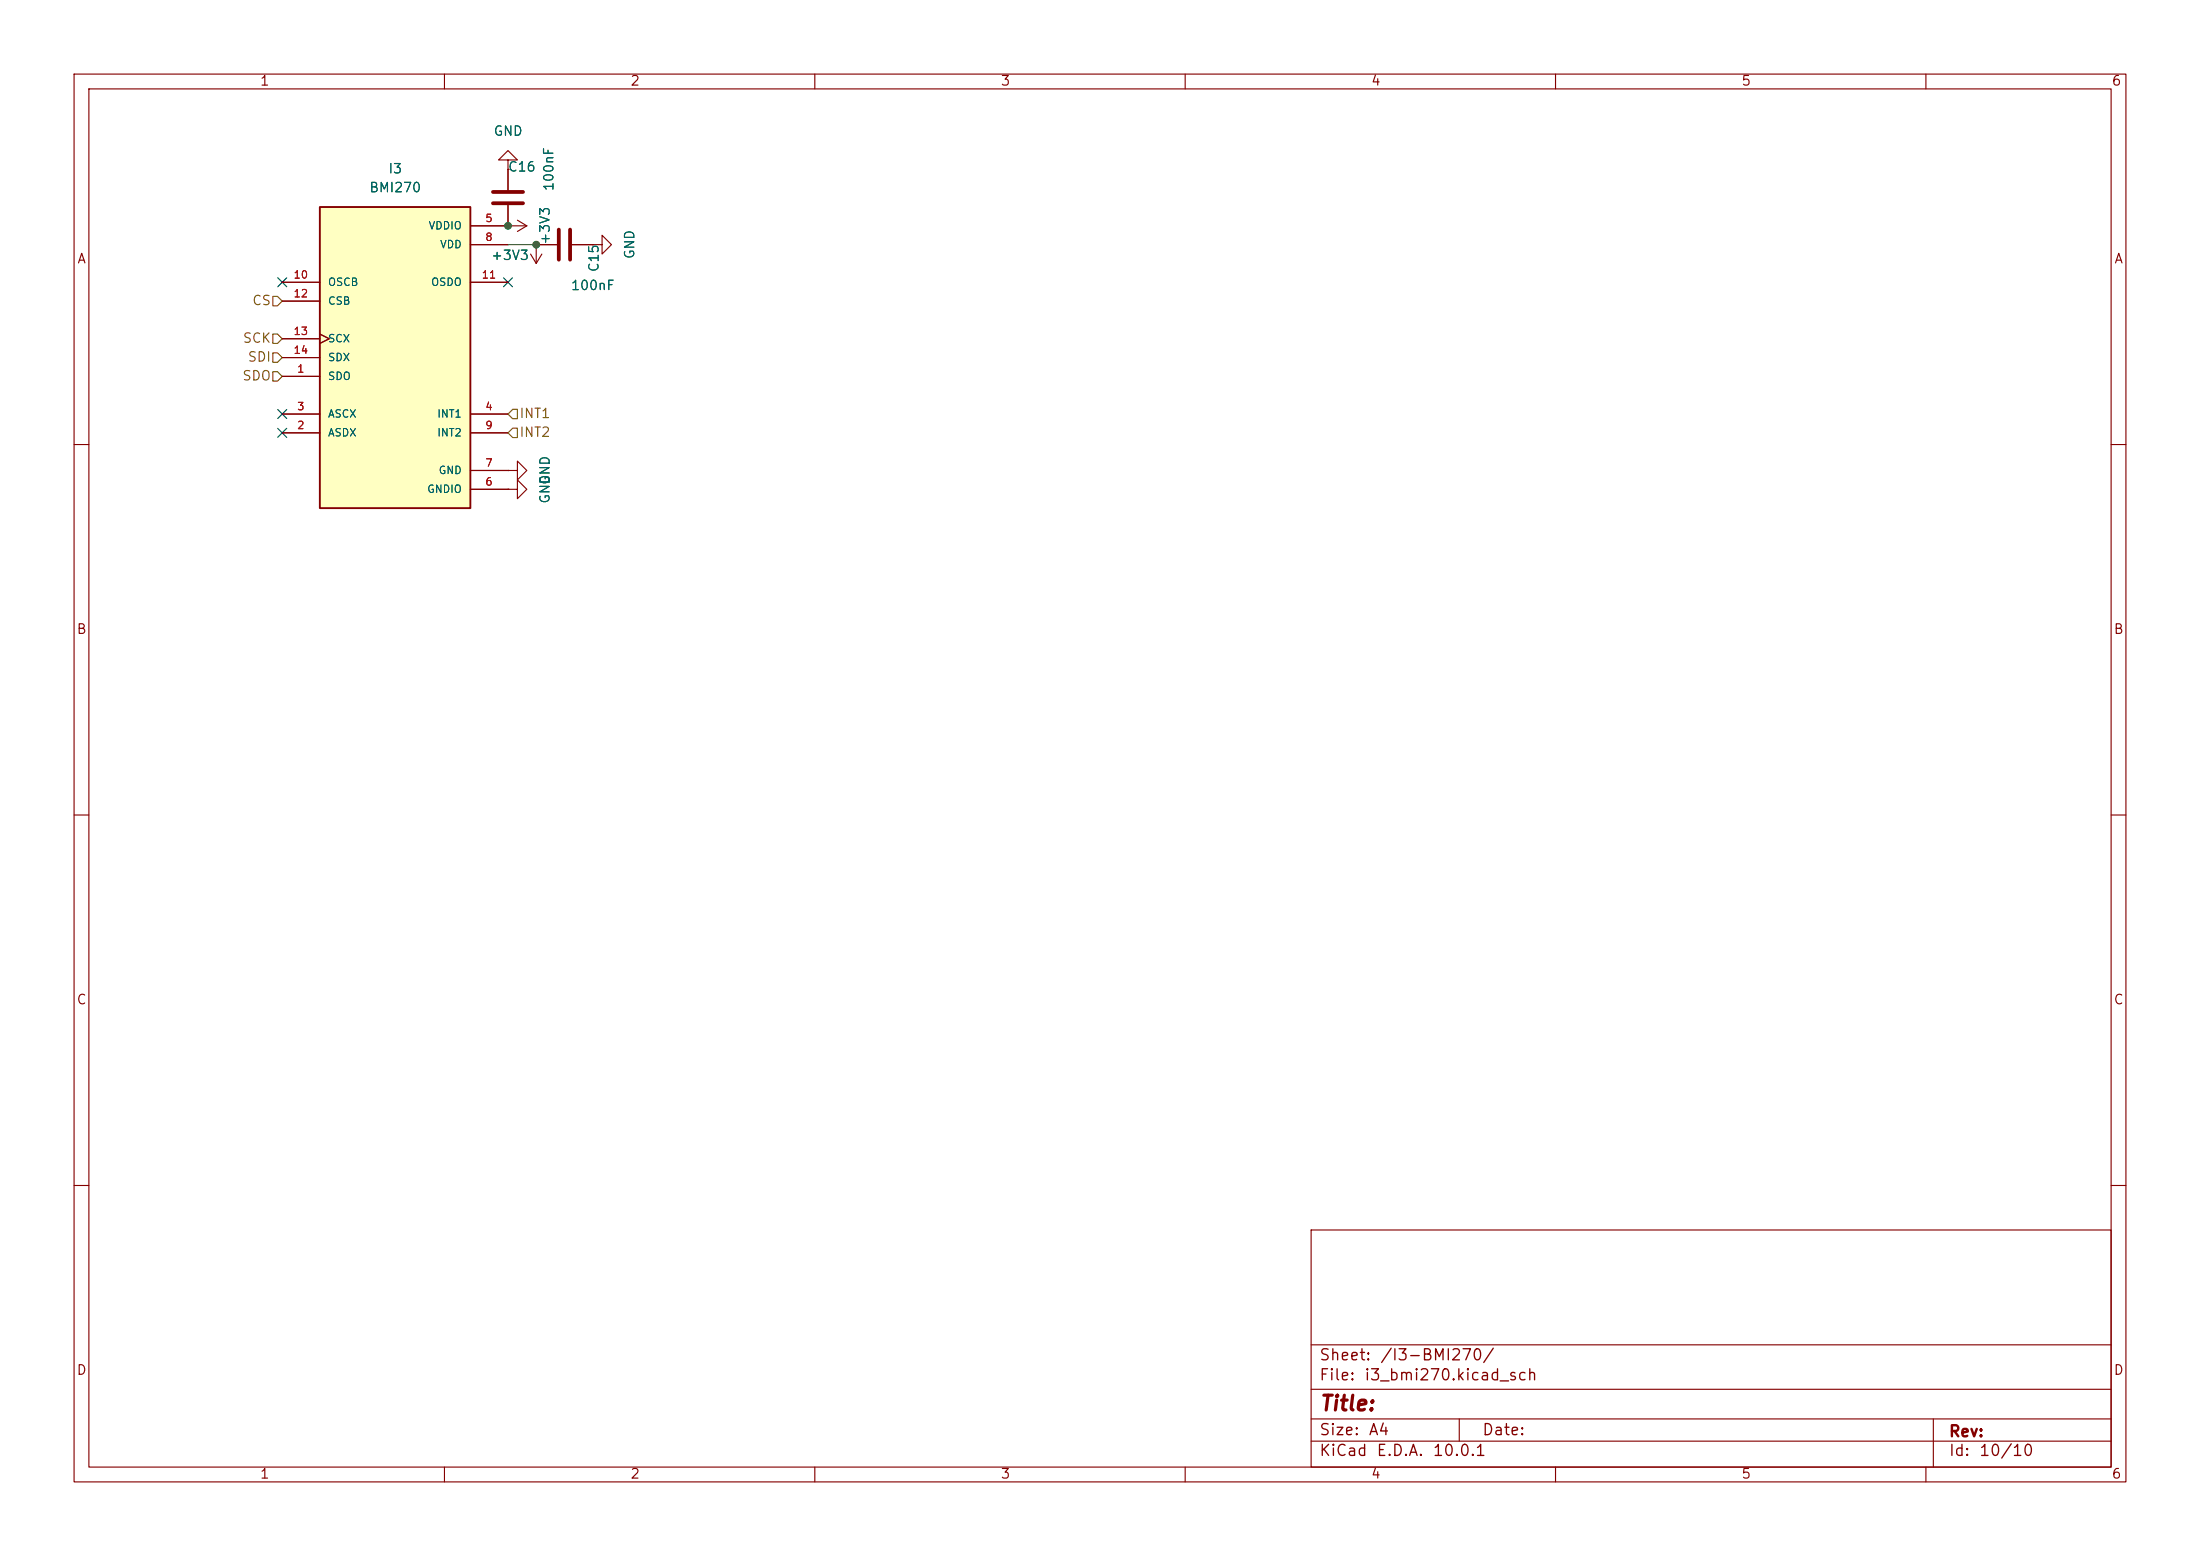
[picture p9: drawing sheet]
<svg xmlns="http://www.w3.org/2000/svg" width="297mm" height="210mm" viewBox="0 0 297 210" stroke-linecap="round" stroke-linejoin="round" font-family="sans-serif">
<g fill="none" stroke="#840000" stroke-width=".15">
<path d="M10 10h277v190h-277zM12 12h273v186h-273zM60 10v2M110 10v2M160 10v2M210 10v2M260 10v2M10 60h2M285 60h2M10 110h2M285 110h2M10 160h2"/>
<path d="M177 166h108v32h-108zM285 160h2M60 198v2M110 198v2M160 198v2M177 194.5h108M177 191.5h108M177 187.5h108M177 181.5h108M197 191.5v3M210 198v2M260 198v2"/>
<path d="M261 191.5v6.5"/>
</g>
<path d="M43.2 27.9h20.3v40.7h-20.3z" fill="#ffffc2"/>
<path d="M43.2 27.9h20.3v40.7h-20.3z" fill="none" stroke="#840000" stroke-width=".25"/>
<g fill="none" stroke="#840000" stroke-width=".15">
<path d="M38.1 38.1h5.1M63.5 30.5h7.6M63.5 33h5.1M63.5 38.1h5.1M68.6 21.6h1.2l-1.2-1.3-1.3 1.3h1.3v1.3M68.6 22.9h.1M68.6 30.5h.1M68.6 22.9v2.8M68.6 27.7v2.8M69.8 29.7l1.3 .8M71.1 30.5l-1.3 .7M71.6 34.3l.8 1.3"/>
<path d="M72.4 33h.1M72.4 33h2.8M72.4 33v2.6M73.2 34.3l-.8 1.3M77.2 33h2.8M80 33h1.3v-1.2l1.2 1.2-1.2 1.3v-1.3M80 33h.1M38.1 50.8h5.1M38.1 58.4h5.1M38.1 55.9h5.1M38.1 40.6h5.1M38.1 45.7h5.1"/>
<path d="M38.1 48.3h5.1M43.2 45.1l1.2 .6-1.2 .7M63.5 58.4h5.1M63.5 55.9h5.1M63.5 66h5.1M63.5 63.5h5.1M68.6 66h1.2v-1.2l1.3 1.2-1.3 1.3v-1.3M68.6 66h.1M68.6 63.5h1.2v-1.3l1.3 1.3-1.3 1.3v-1.3M68.6 63.5h.1"/>
</g>
<path d="M66.5 27.4h4.1M66.5 25.9h4.1M75.4 31v4.1M77 31v4.1" fill="none" stroke="#840000" stroke-width=".51"/>
<path d="M36.8 50.2h.7l.6 .6-.6 .6h-.7zM36.8 45.1h.7l.6 .6-.6 .7h-.7zM36.8 40h.7l.6 .6-.6 .7h-.7zM36.8 47.6h.7l.6 .7-.6 .6h-.7zM68.6 55.9l.6-.7h.6v1.3h-.6zM68.6 58.4l.6-.6h.6v1.3h-.6z" fill="none" stroke="#725600" stroke-width=".15"/>
<path d="M68.6 33h3.8" fill="none" stroke="#009600" stroke-width=".15"/>
<path d="M37.5 37.5l1.2 1.2M38.7 37.5l-1.2 1.2M68 37.5l1.2 1.2M69.2 37.5l-1.2 1.2M37.5 57.8l1.2 1.2M37.5 55.3l1.2 1.2M38.7 57.8l-1.2 1.2M38.7 55.3l-1.2 1.2" fill="none" stroke="#000084" stroke-width=".15"/>
<g fill="#009600" stroke="#009600" stroke-width=".14">
<circle cx="68.6" cy="30.5" r=".46"/>
<circle cx="72.4" cy="33" r=".46"/>
</g>
<text font-size="2" fill="#840000" x="178" y="190.9">Title:</text>
<g font-size="1.5" fill="#840000">
<text x="178" y="184">Sheet:</text>
<text x="186.2" y="184">/I3-BMI270/</text>
<text x="178" y="186.7">File:</text>
<text x="184.1" y="186.7">i3_bmi270.kicad_sch</text>
<text x="178" y="196.9">KiCad</text>
<text x="178" y="194.1">Size:</text>
<text x="184.7" y="194.1">A4</text>
<text x="185.7" y="196.9">E.D.A.</text>
<text x="193.3" y="196.9">10.0.1</text>
<text x="200" y="194.1">Date:</text>
<text x="263" y="194.3">Rev:</text>
<text x="263" y="196.9">Id:</text>
<text x="267.1" y="196.9">10/10</text>
</g>
<g font-size="1.3" fill="#840000">
<text x="35" y="11.9">1</text>
<text x="85" y="11.9">2</text>
<text x="135" y="11.9">3</text>
<text x="185" y="11.9">4</text>
<text x="235" y="11.9">5</text>
<text x="285" y="11.9">6</text>
<text x="10.3" y="35.9">A</text>
<text x="285.3" y="35.9">A</text>
<text x="10.3" y="85.9">B</text>
<text x="285.3" y="85.9">B</text>
<text x="10.3" y="135.9">C</text>
<text x="285.3" y="135.9">C</text>
<text x="10.3" y="185.9">D</text>
<text x="285.3" y="185.9">D</text>
<text x="35" y="199.9">1</text>
<text x="85" y="199.9">2</text>
<text x="135" y="199.9">3</text>
<text x="185" y="199.9">4</text>
<text x="235" y="199.9">5</text>
<text x="285" y="199.9">6</text>
</g>
<g font-size="1.3" fill="#006464">
<text x="52.3" y="23.7">I3</text>
<text x="66.5" y="18.6">GND</text>
<text x="68.5" y="23.5">C16</text>
<text x="49.8" y="26.3">BMI270</text>
<text x="75" y="25.9" transform="rotate(-90 75 25.9)">100nF</text>
<text x="66.2" y="35.4">+3V3</text>
<text x="74.5" y="33.1" transform="rotate(-90 74.5 33.1)">+3V3</text>
<text x="86" y="35.1" transform="rotate(-90 86 35.1)">GND</text>
<text x="77" y="39.5">100nF</text>
<text x="81.1" y="36.8" transform="rotate(-90 81.1 36.8)">C15</text>
<text x="74.5" y="68.1" transform="rotate(-90 74.5 68.1)">GND</text>
</g>
<g font-size="1.3" fill="#725600">
<text x="34" y="41.5">CS</text>
<text x="32.7" y="46.6">SCK</text>
<text x="32.6" y="51.7">SDO</text>
<text x="33.4" y="49.1">SDI</text>
<text x="70" y="56.7">INT1</text>
<text x="70" y="59.3">INT2</text>
</g>
<g font-size="1" fill="#006464">
<text x="57.8" y="31.2">VDDIO</text>
<text x="59.3" y="33.8">VDD</text>
<text x="44.2" y="38.8">OSCB</text>
<text x="44.2" y="41.4">CSB</text>
<text x="58.1" y="38.8">OSDO</text>
<text x="44.2" y="46.5">SCX</text>
<text x="44.2" y="51.5">SDO</text>
<text x="44.2" y="49">SDX</text>
<text x="44.2" y="59.2">ASDX</text>
<text x="44.2" y="56.6">ASCX</text>
<text x="58.9" y="56.6">INT1</text>
<text x="58.9" y="59.2">INT2</text>
<text x="59.1" y="64.2">GND</text>
<text x="57.6" y="66.8">GNDIO</text>
</g>
<g font-size="1" fill="#a90000">
<text x="65.4" y="30.2">5</text>
<text x="65.4" y="32.8">8</text>
<text x="39.5" y="37.8">10</text>
<text x="39.5" y="40.4">12</text>
<text x="64.9" y="37.8">11</text>
<text x="39.5" y="45.5">13</text>
<text x="39.5" y="48">14</text>
<text x="40" y="50.5">1</text>
<text x="40" y="58.2">2</text>
<text x="40" y="55.6">3</text>
<text x="65.4" y="55.6">4</text>
<text x="65.4" y="58.2">9</text>
<text x="65.4" y="65.8">6</text>
<text x="65.4" y="63.2">7</text>
</g>
</svg>
